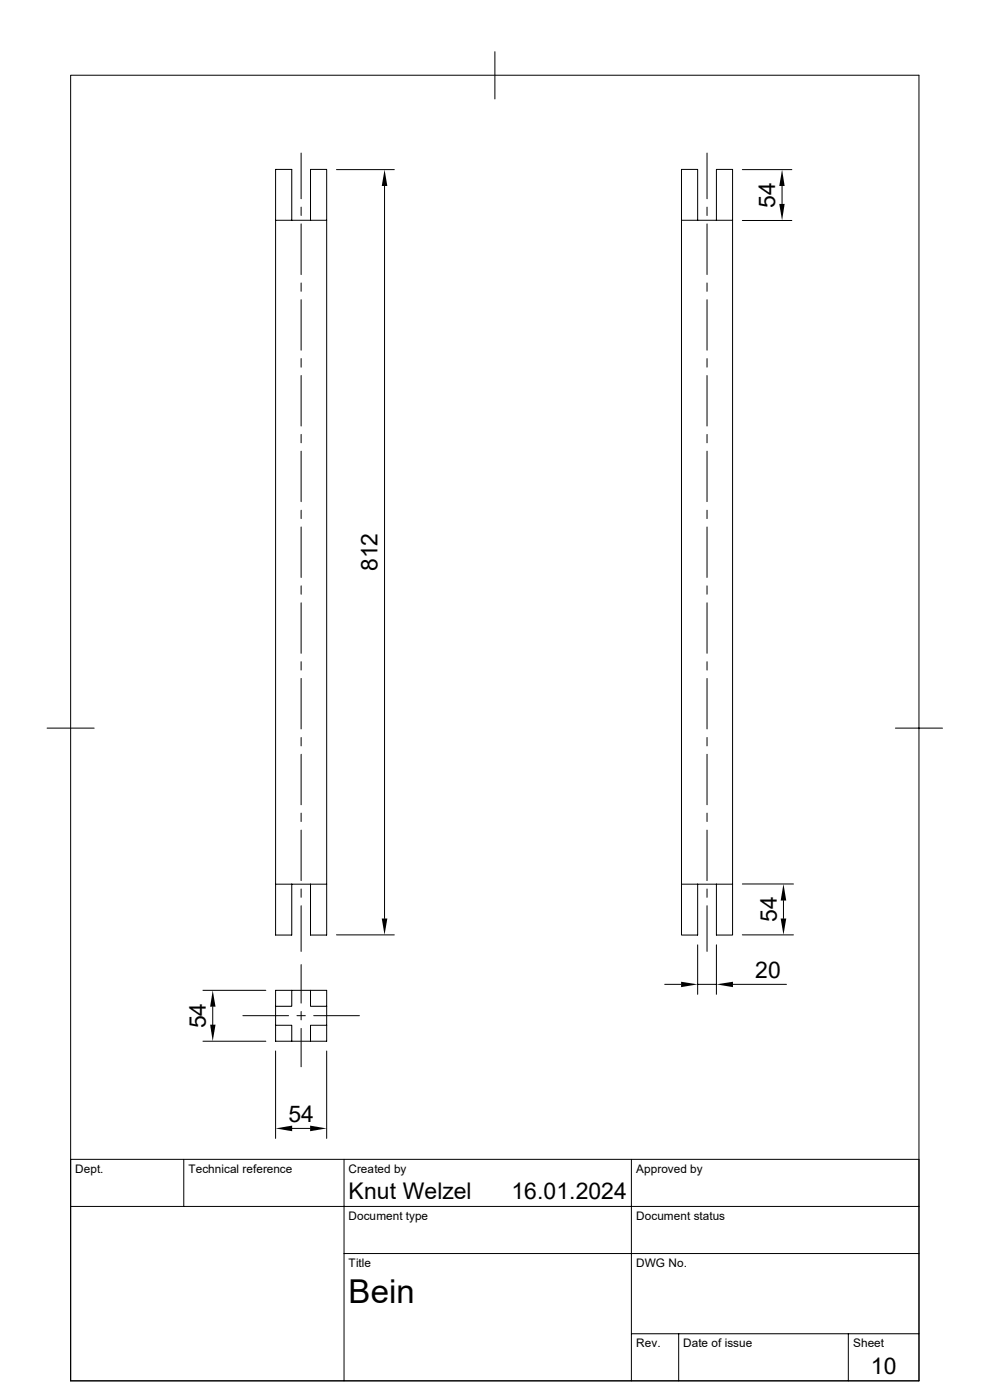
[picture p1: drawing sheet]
<svg xmlns="http://www.w3.org/2000/svg" width="210mm" height="297mm" viewBox="0 0 210 297" stroke-linecap="round" stroke-linejoin="round" font-family="sans-serif">
<g fill="none" stroke="#000" stroke-width=".21">
<path d="M15 16h179.9v276.9h-179.9zM105 11v10M63.9 32.5v9.7M71.4 36h12.3M81.6 39.5v155.4M150 32.5v9.7M157.5 36h10.5M165.9 39.5v3.8M58.5 46.7h3.4M63.9 43.9v1.8M63.9 47.5v10.8M65.9 46.7h-4v-10.8h-3.4v162.5h3.4v-10.8"/>
<path d="M65.9 46.7v-10.8h3.4v162.5h-3.4v-10.8M65.9 46.7h3.4M144.6 46.7h3.4M150 43.9v1.8M150 47.5v10.8M152 46.7h3.4M157.5 46.8h10.5M63.9 60v1.8M63.9 63.6v10.7M63.9 76.1v1.8M63.9 79.7v10.7M150 60v1.8"/>
<path d="M150 63.6v10.7M150 76.1v1.8M150 79.7v10.7M63.9 92.2v1.7M63.9 95.7v10.7M150 92.2v1.7M150 95.7v10.7M63.9 108.2v1.8M63.9 111.8v10.7M150 108.2v1.8M150 111.8v10.7M63.9 124.3v1.8"/>
<path d="M63.9 127.9v10.7M150 124.3v1.8M150 127.9v10.7M10 154.5h10M63.9 140.4v1.8M63.9 143.9v10.7M63.9 156.5v1.7M150 140.4v1.8M150 143.9v10.7M150 156.5v1.7M189.9 154.5h10M63.9 160v10.7"/>
<path d="M63.9 172.5v1.8M63.9 176.1v10.7M150 160v10.7M150 172.5v1.8M150 176.1v10.7M58.5 187.6h10.8M63.9 188.6v1.8M63.9 192.2v9.6M71.4 198.3h12.3M144.6 187.6h10.8M148 187.6v10.8h-3.4v-162.5h3.4v10.8h4v-10.8h3.4v162.5h-3.4v-10.8M150 188.6v1.8"/>
<path d="M150 192.2v9.6M157.5 198.3h10.8M157.5 187.5h10.8M166.2 191.1v3.8M43.1 210.1h13.3M45.1 213.6v3.8M51.5 215.5h9.7M58.5 217.5h3.4v3.4h4M61.9 210.1v3.4h-3.4M63 215.5h1.8M63.9 204.6v8.2M63.9 214.6v1.8"/>
<path d="M63.9 218.2v8.1M65.9 210.1v3.4h3.4M66.5 215.5h9.7M69.3 217.5h-3.4v3.4M141 208.8h3.5M148 200.4v10.5M148 208.8h4M152 200.4v10.5M155.5 208.8h11.3M43.1 220.9h13.3M58.5 223v18.5M61.9 220.9h-3.4v-10.8h10.8v10.8h-3.4"/>
<path d="M62 239.4h3.8M69.3 223v18.5M15 255.9h179.9M39 246v9.9M73 246v46.9M133.9 246v46.9M194.9 246h-179.9v46.9M73 265.9h121.9M133.9 283h61M144 283v9.9M180 283v9.9"/>
</g>
<path d="M81.6 36l.6 3.5h-1.2zM165.9 36l.6 3.5h-1.2zM165.3 43.3h1.2l-.6 3.5zM81 194.9h1.2l-.6 3.4zM165.6 194.9h1.2l-.6 3.4zM166.2 187.5l.6 3.6h-1.2zM44.6 217.4h1.1l-.6 3.5zM45.1 210.1l.6 3.5h-1.1zM144.5 208.3l3.5 .5-3.5 .6zM152 208.8l3.5-.5v1.1zM58.5 239.4l3.5-.6v1.2zM65.8 238.8l3.5 .6-3.5 .6z" fill="#000"/>
<text font-size="7" x="74" y="276.4">Bein</text>
<g font-size="4.9">
<text x="164.4" y="44.1" transform="rotate(-90 164.4 44.1)">54</text>
<text x="80.1" y="121.2" transform="rotate(-90 80.1 121.2)">812</text>
<text x="164.8" y="195.7" transform="rotate(-90 164.8 195.7)">54</text>
<text x="160.2" y="207.4">20</text>
<text x="43.7" y="218.2" transform="rotate(-90 43.7 218.2)">54</text>
<text x="61.2" y="238">54</text>
<text x="74" y="254.5">Knut Welzel</text>
<text x="108.5" y="254.5">16.01.2024</text>
<text x="184.7" y="291.6">10</text>
</g>
<g font-size="2.5">
<text x="16" y="248.8">Dept.</text>
<text x="40" y="248.8">Technical reference</text>
<text x="74" y="248.8">Created by</text>
<text x="134.9" y="248.8">Approved by</text>
<text x="74" y="258.7">Document type</text>
<text x="135" y="258.7">Document status</text>
<text x="74" y="268.7">Title</text>
<text x="135" y="268.7">DWG No.</text>
<text x="135" y="285.8">Rev.</text>
<text x="145" y="285.8">Date of issue</text>
<text x="181" y="285.8">Sheet</text>
</g>
</svg>
